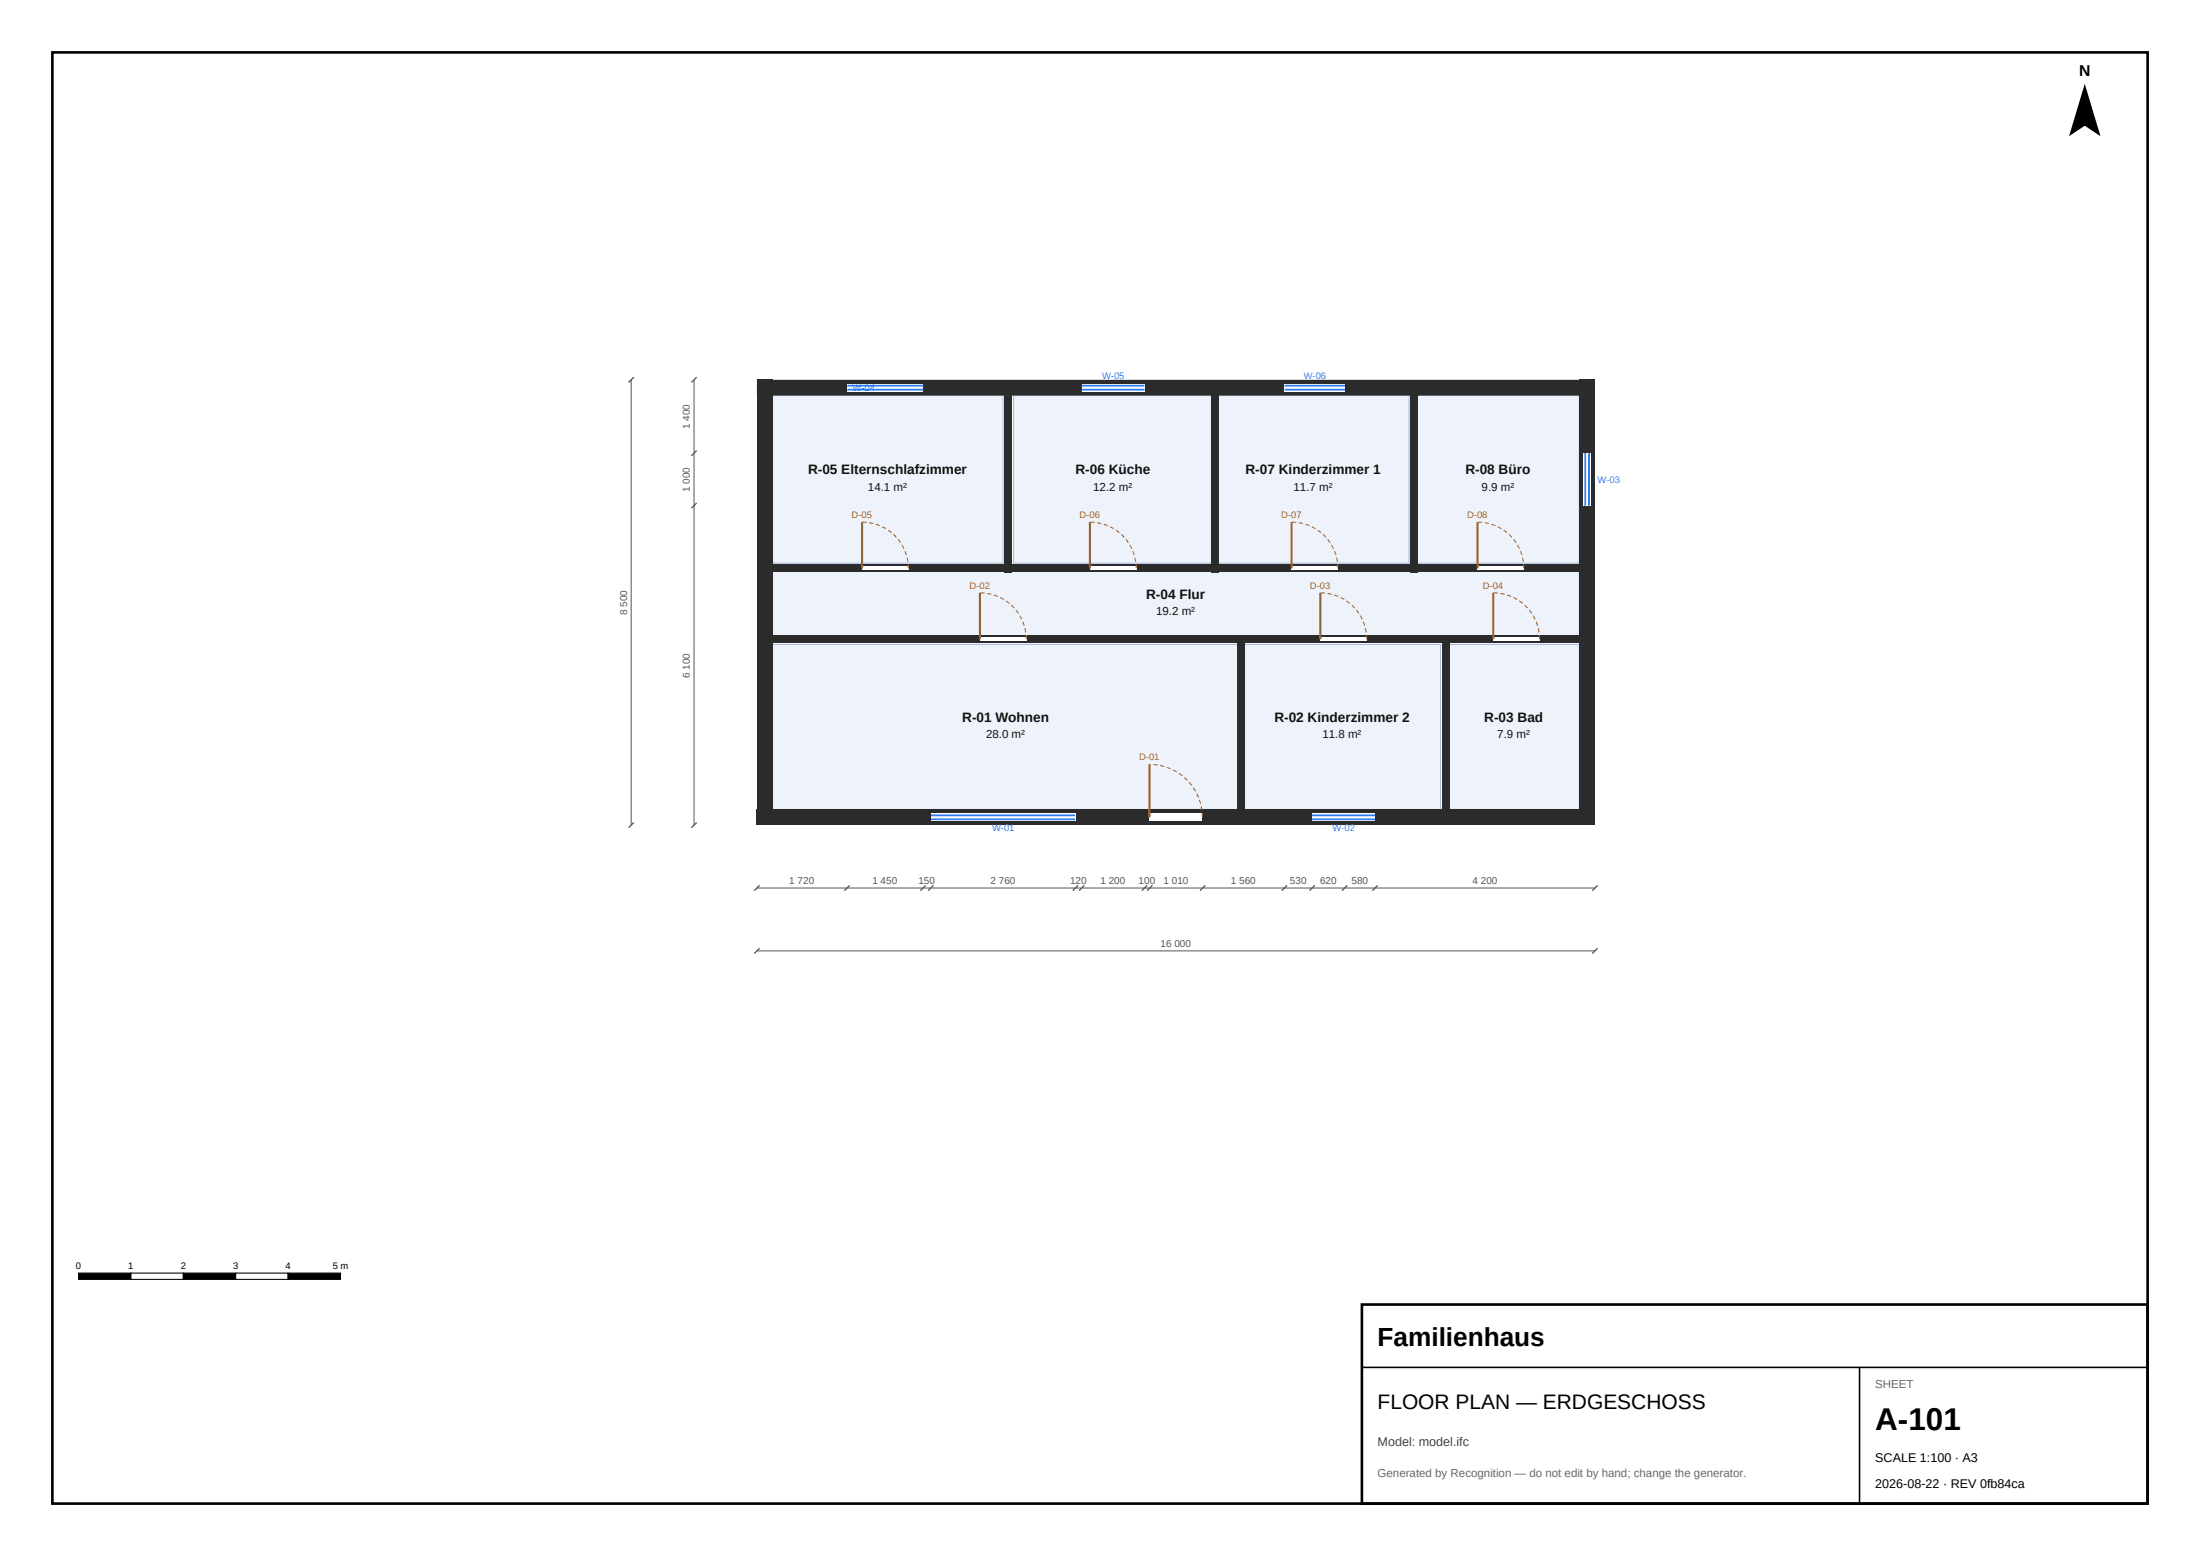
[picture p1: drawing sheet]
<svg xmlns="http://www.w3.org/2000/svg" width="420mm" height="297mm" viewBox="0 0 420 297" stroke-linecap="round" stroke-linejoin="round" font-family="sans-serif">
<g fill="#eef3fb" stroke="#9fb3d9" stroke-width=".19">
<path d="M147.5 123h89v31.5h-89z" fill-rule="evenodd"/>
<path d="M193.5 75.5h38v32h-38z" fill-rule="evenodd"/>
<path d="M147.5 75.5h44v32h-44z" fill-rule="evenodd"/>
<path d="M232.5 75.5h36.5v32h-36.5z" fill-rule="evenodd"/>
<path d="M237.5 123h37.5v31.5h-37.5z" fill-rule="evenodd"/>
<path d="M270.5 75.5h31v32h-31z" fill-rule="evenodd"/>
<path d="M276.5 123h25v31.5h-25z" fill-rule="evenodd"/>
<path d="M147.5 109h154v12.5h-154z" fill-rule="evenodd"/>
</g>
<g fill="#2b2b2b">
<path d="M144.5 154.5h160v3h-160z" fill-rule="evenodd"/>
<path d="M301.5 72.5h3v85h-3z" fill-rule="evenodd"/>
<path d="M144.5 72.5h160v3h-160z" fill-rule="evenodd"/>
<path d="M144.5 72.5h3v85h-3z" fill-rule="evenodd"/>
<path d="M236.2 121.2h1.6v35.6h-1.6z" fill-rule="evenodd"/>
<path d="M145.2 121.2h92.6v1.6h-92.6z" fill-rule="evenodd"/>
<path d="M191.7 73.2h1.6v36h-1.6z" fill-rule="evenodd"/>
<path d="M231.3 73.2h1.5v36h-1.5z" fill-rule="evenodd"/>
<path d="M191.7 107.8h41.1v1.4h-41.1z" fill-rule="evenodd"/>
<path d="M145.2 107.8h48.1v1.4h-48.1z" fill-rule="evenodd"/>
<path d="M269.2 73.2h1.6v36h-1.6z" fill-rule="evenodd"/>
<path d="M231.3 107.8h39.5v1.4h-39.5z" fill-rule="evenodd"/>
<path d="M275.2 121.2h1.5v35.6h-1.5z" fill-rule="evenodd"/>
<path d="M236.2 121.2h40.6v1.6h-40.6z" fill-rule="evenodd"/>
<path d="M269.2 107.8h34.6v1.4h-34.6z" fill-rule="evenodd"/>
<path d="M275.2 121.2h28.5v1.6h-28.5z" fill-rule="evenodd"/>
</g>
<g fill="#fff">
<path d="M219.4 155.2h10.1v1.6h-10.1z" fill-rule="evenodd"/>
<path d="M187.1 121.6h8.8v.8h-8.8z" fill-rule="evenodd"/>
<path d="M208.1 108.1h8.8v.8h-8.8z" fill-rule="evenodd"/>
<path d="M164.6 108.1h8.8v.8h-8.8z" fill-rule="evenodd"/>
<path d="M246.6 108.1h8.8v.8h-8.8z" fill-rule="evenodd"/>
<path d="M252.1 121.6h8.8v.8h-8.8z" fill-rule="evenodd"/>
<path d="M282.1 108.1h8.8v.8h-8.8z" fill-rule="evenodd"/>
<path d="M285.1 121.6h8.8v.8h-8.8z" fill-rule="evenodd"/>
<path d="M177.8 155.2h27.5v1.6h-27.5z" fill-rule="evenodd"/>
<path d="M206.5 73.2h12v1.6h-12z" fill-rule="evenodd"/>
<path d="M161.8 73.2h14.4v1.6h-14.4z" fill-rule="evenodd"/>
<path d="M245.2 73.2h11.6v1.6h-11.6z" fill-rule="evenodd"/>
<path d="M250.5 155.2h12v1.6h-12z" fill-rule="evenodd"/>
<path d="M302.3 86.5h1.4v10h-1.4z" fill-rule="evenodd"/>
</g>
<path d="M161.8 74.4h14.4M161.8 73.6h14.4M206.5 74.4h12M206.5 73.6h12M245.2 74.4h11.6M245.2 73.6h11.6M302.6 86.5v10M303.4 86.5v10M177.8 156.4h27.5M177.8 155.6h27.5M250.5 156.4h12M250.5 155.6h12" fill="none" stroke="#2a7fff" stroke-width=".35"/>
<path d="M164.6 99.7v8.8M208.1 99.7v8.8M246.6 99.7v8.8M282.1 99.7v8.8M187.1 113.1v8.9M252.1 113.1v8.9M285.1 113.1v8.9M219.4 145.9v10.1" fill="none" stroke="#b5651d" stroke-width=".4"/>
<path d="M173.4 108.5a8.8 8.8 0 0 0-8.8-8.8M216.9 108.5a8.8 8.8 0 0 0-8.8-8.8M255.4 108.5a8.8 8.8 0 0 0-8.8-8.8M290.9 108.5a8.8 8.8 0 0 0-8.8-8.8M195.9 122a8.9 8.9 0 0 0-8.8-8.9M260.9 122a8.9 8.9 0 0 0-8.8-8.9M293.9 122a8.9 8.9 0 0 0-8.8-8.9M229.5 156a10.1 10.1 0 0 0-10.1-10.1" fill="none" stroke="#b5651d" stroke-width=".2" stroke-dasharray=".8 .5" stroke-linecap="butt"/>
<path d="M120.5 72.5v85M132.5 72.5v85M144.5 169.5h160M144.5 181.5h160" fill="none" stroke="#555" stroke-width=".19"/>
<g fill="#000" stroke="#555" stroke-width=".25">
<path d="M120 73l1-1zM132 73l1-1zM132 97l1-1zM132 87l1-1zM120 158l1-1zM132 158l1-1zM145 169l-1 1zM161.2 170l1-1zM175.7 170l1-1zM178.2 169l-1 1zM204.8 170l1-1zM207 169l-1 1z"/>
<path d="M218 170l1-1zM220 169l-1 1zM229.1 170l1-1zM244.7 170l1-1zM250 170l1-1zM257.2 169l-1 1zM262 170l1-1zM304 170l1-1zM145 181l-1 1zM304 182l1-1z"/>
</g>
<path d="M398 16l3 10-3-2-3 2z" fill="#000"/>
<path d="M15 243h10v1.2h-10z" fill="#000" stroke="#000" stroke-width=".2"/>
<path d="M25 243h10v1.2h-10z" fill="#fff" stroke="#000" stroke-width=".2"/>
<path d="M35 243h10v1.2h-10z" fill="#000" stroke="#000" stroke-width=".2"/>
<path d="M45 243h10v1.2h-10z" fill="#fff" stroke="#000" stroke-width=".2"/>
<path d="M55 243h10v1.2h-10z" fill="#000" stroke="#000" stroke-width=".2"/>
<path d="M260 249h150v38h-150z" fill="#fff" stroke="#000" stroke-width=".5"/>
<path d="M260 261h150M355 261v26" fill="none" stroke="#000" stroke-width=".3"/>
<path d="M10 10h400v277h-400z" fill="none" stroke="#000" stroke-width=".5"/>
<text font-size="6" x="358" y="273">A-101</text>
<text font-size="5" x="263" y="257">Familienhaus</text>
<text font-size="4" x="263" y="269">FLOOR PLAN — ERDGESCHOSS</text>
<text font-size="3" x="396.9" y="14.5">N</text>
<g font-size="2.6" fill="#111">
<text x="154.3" y="90.5">R-05 Elternschlafzimmer</text>
<text x="205.3" y="90.5">R-06 Küche</text>
<text x="237.8" y="90.5">R-07 Kinderzimmer 1</text>
<text x="279.8" y="90.5">R-08 Büro</text>
<text x="218.8" y="114.3">R-04 Flur</text>
<text x="183.7" y="137.8">R-01 Wohnen</text>
<text x="243.3" y="137.8">R-02 Kinderzimmer 2</text>
<text x="283.4" y="137.8">R-03 Bad</text>
</g>
<text font-size="2.4" fill="#444" x="263" y="276">Model: model.ifc</text>
<g font-size="2.4">
<text x="358" y="279">SCALE 1:100 · A3</text>
<text x="358" y="284">2026-08-22 · REV 0fb84ca</text>
</g>
<g font-size="2.2" fill="#111">
<text x="165.7" y="93.7">14.1 m²</text>
<text x="208.7" y="93.7">12.2 m²</text>
<text x="247" y="93.7">11.7 m²</text>
<text x="282.9" y="93.7">9.9 m²</text>
<text x="220.7" y="117.5">19.2 m²</text>
<text x="188.2" y="140.9">28.0 m²</text>
<text x="252.5" y="140.9">11.8 m²</text>
<text x="285.8" y="140.9">7.9 m²</text>
</g>
<g font-size="2.2" fill="#666">
<text x="358" y="265">SHEET</text>
<text x="263" y="282">Generated by Recognition — do not edit by hand; change the generator.</text>
</g>
<g font-size="1.9" fill="#555">
<text x="131.7" y="81.9" transform="rotate(-90 131.7 81.9)">1 400</text>
<text x="131.7" y="93.9" transform="rotate(-90 131.7 93.9)">1 000</text>
<text x="119.7" y="117.4" transform="rotate(-90 119.7 117.4)">8 500</text>
<text x="131.7" y="129.4" transform="rotate(-90 131.7 129.4)">6 100</text>
<text x="150.7" y="168.7">1 720</text>
<text x="166.5" y="168.7">1 450</text>
<text x="175.3" y="168.7">150</text>
<text x="189.1" y="168.7">2 760</text>
<text x="204.3" y="168.7">120</text>
<text x="210.1" y="168.7">1 200</text>
<text x="217.4" y="168.7">100</text>
<text x="222.1" y="168.7">1 010</text>
<text x="235" y="168.7">1 560</text>
<text x="246.3" y="168.7">530</text>
<text x="252" y="168.7">620</text>
<text x="258" y="168.7">580</text>
<text x="281.1" y="168.7">4 200</text>
<text x="221.6" y="180.7">16 000</text>
</g>
<g font-size="1.8" fill="#2a7fff">
<text x="162.8" y="74.7">W-04</text>
<text x="210.4" y="72.4">W-05</text>
<text x="248.9" y="72.4">W-06</text>
<text x="305" y="92.2">W-03</text>
<text x="189.4" y="158.6">W-01</text>
<text x="254.4" y="158.6">W-02</text>
</g>
<g font-size="1.8" fill="#b5651d">
<text x="162.6" y="98.8">D-05</text>
<text x="206.1" y="98.8">D-06</text>
<text x="244.6" y="98.8">D-07</text>
<text x="280.1" y="98.8">D-08</text>
<text x="185.1" y="112.4">D-02</text>
<text x="250.1" y="112.4">D-03</text>
<text x="283.1" y="112.4">D-04</text>
<text x="217.5" y="145.1">D-01</text>
</g>
<g font-size="1.8">
<text x="14.5" y="242.2">0</text>
<text x="24.5" y="242.2">1</text>
<text x="34.5" y="242.2">2</text>
<text x="44.5" y="242.2">3</text>
<text x="54.5" y="242.2">4</text>
<text x="63.5" y="242.2">5 m</text>
</g>
</svg>
